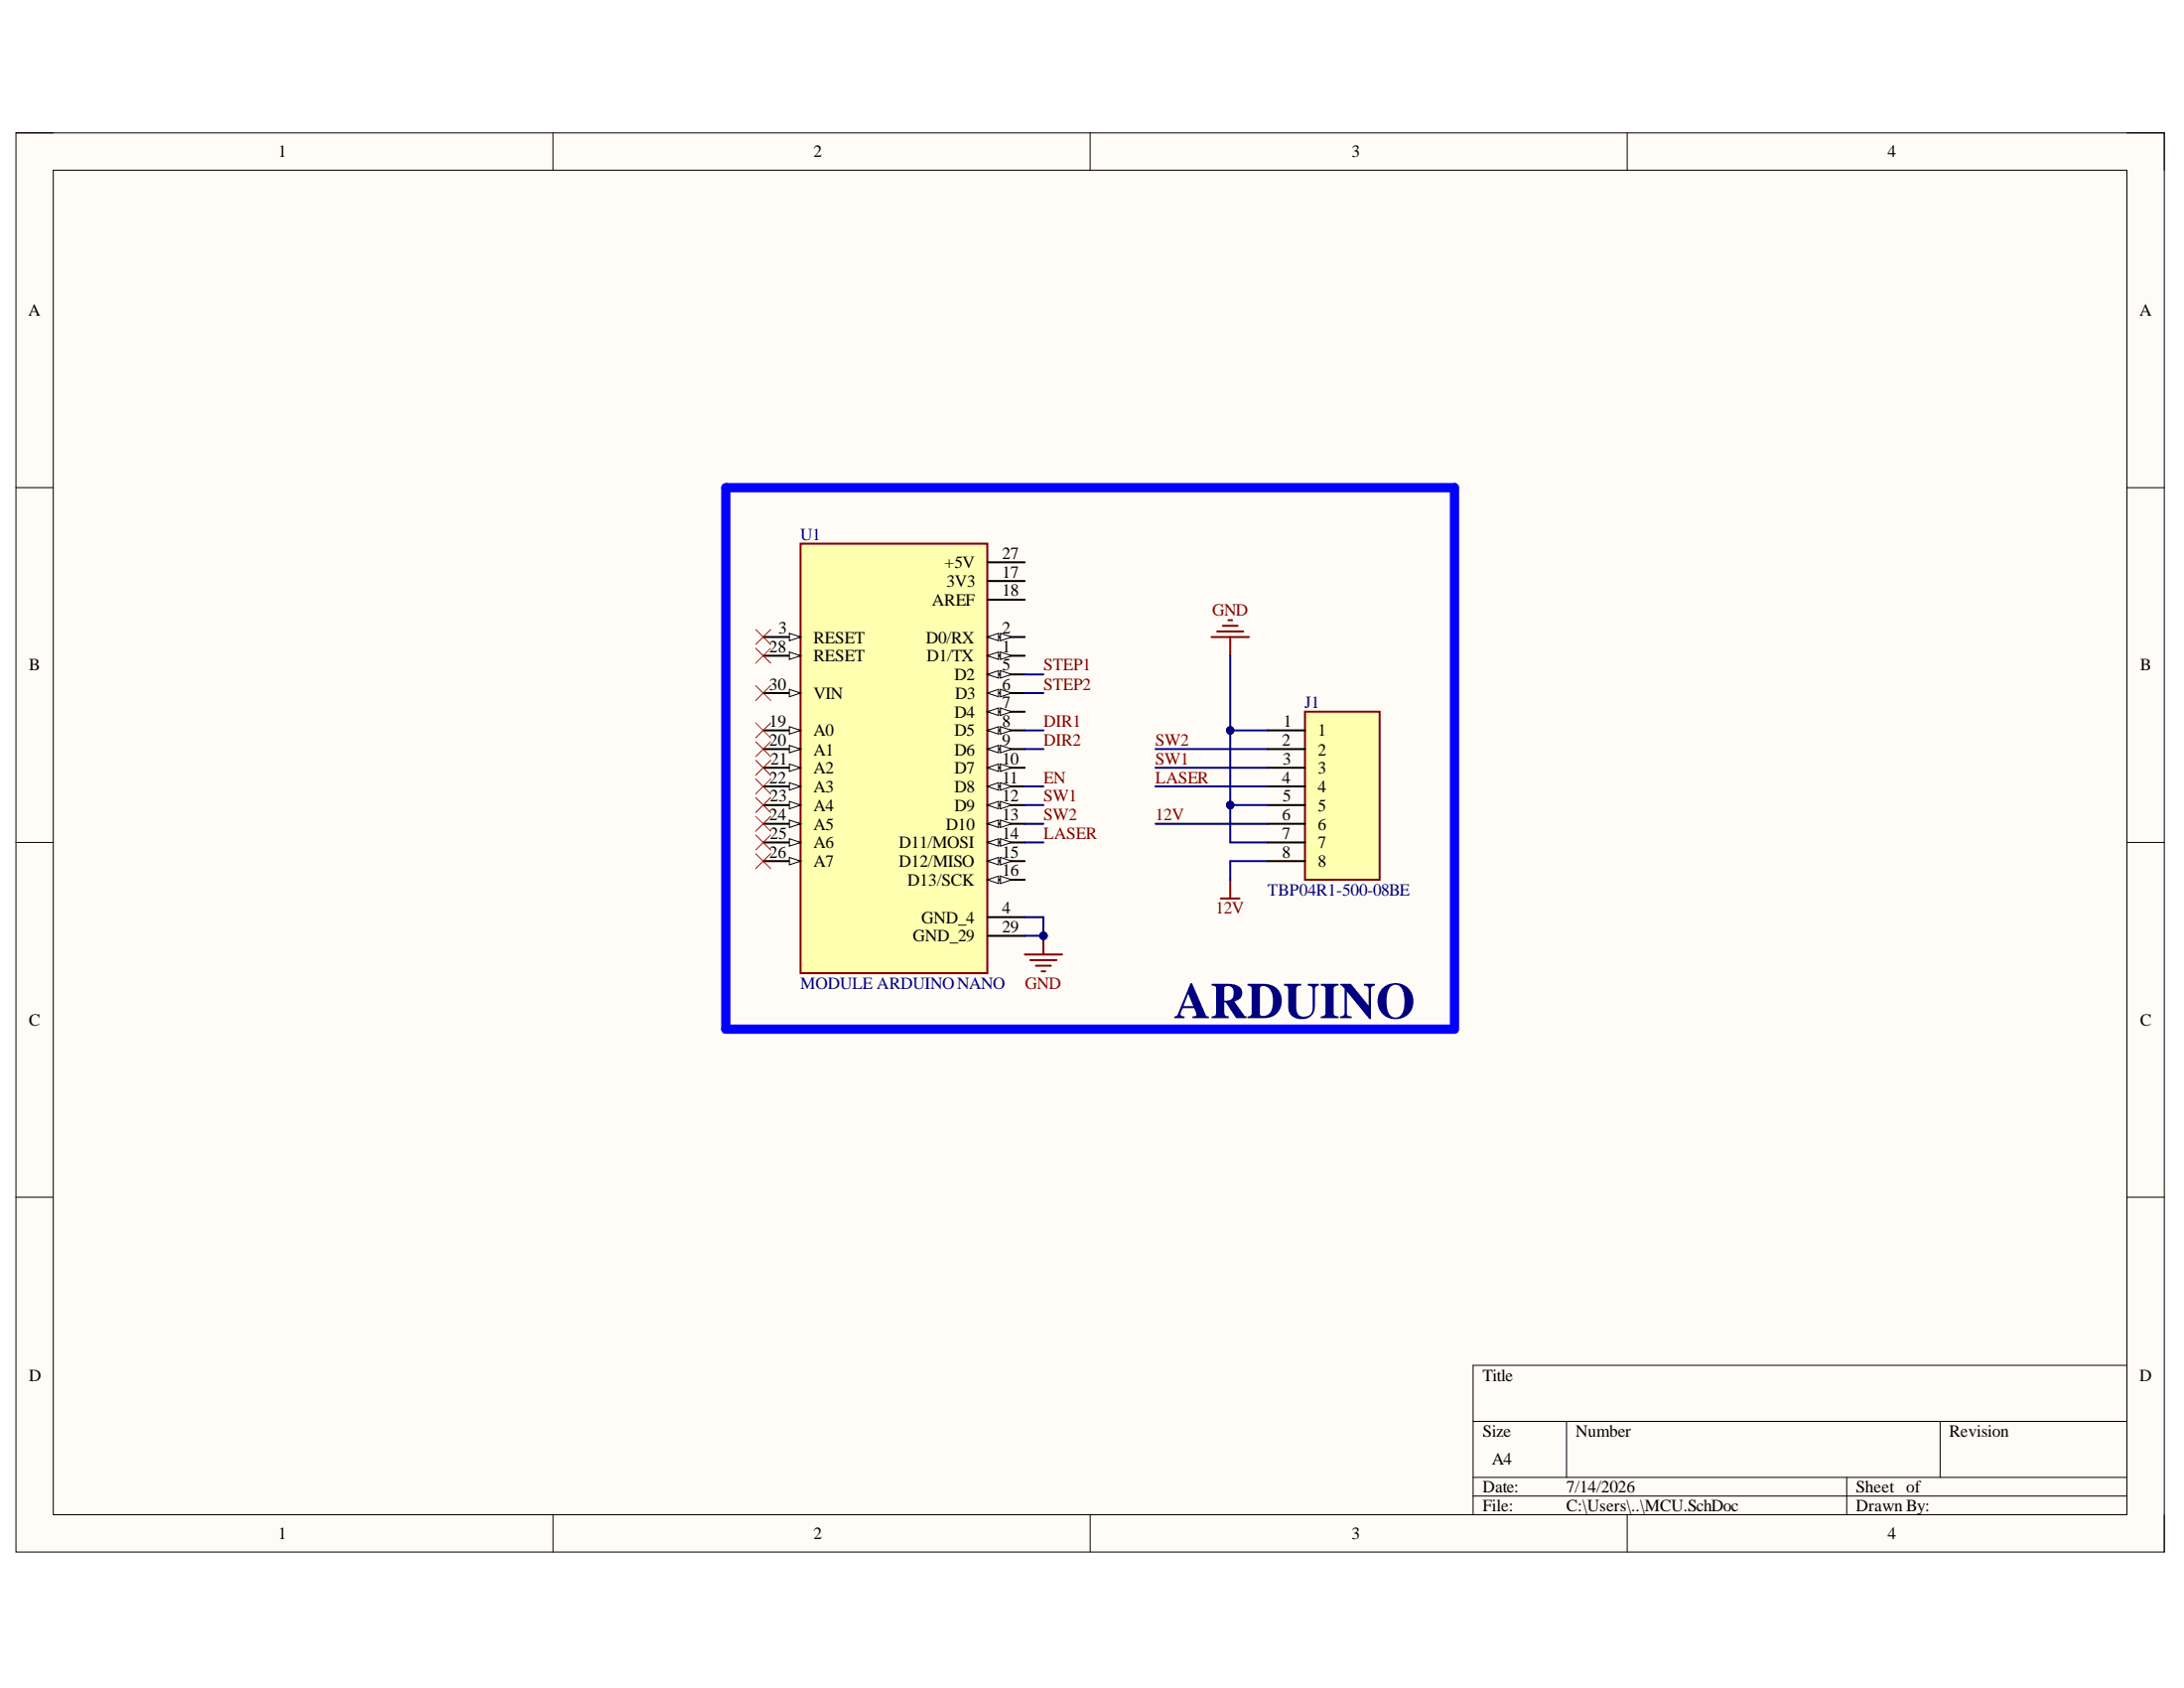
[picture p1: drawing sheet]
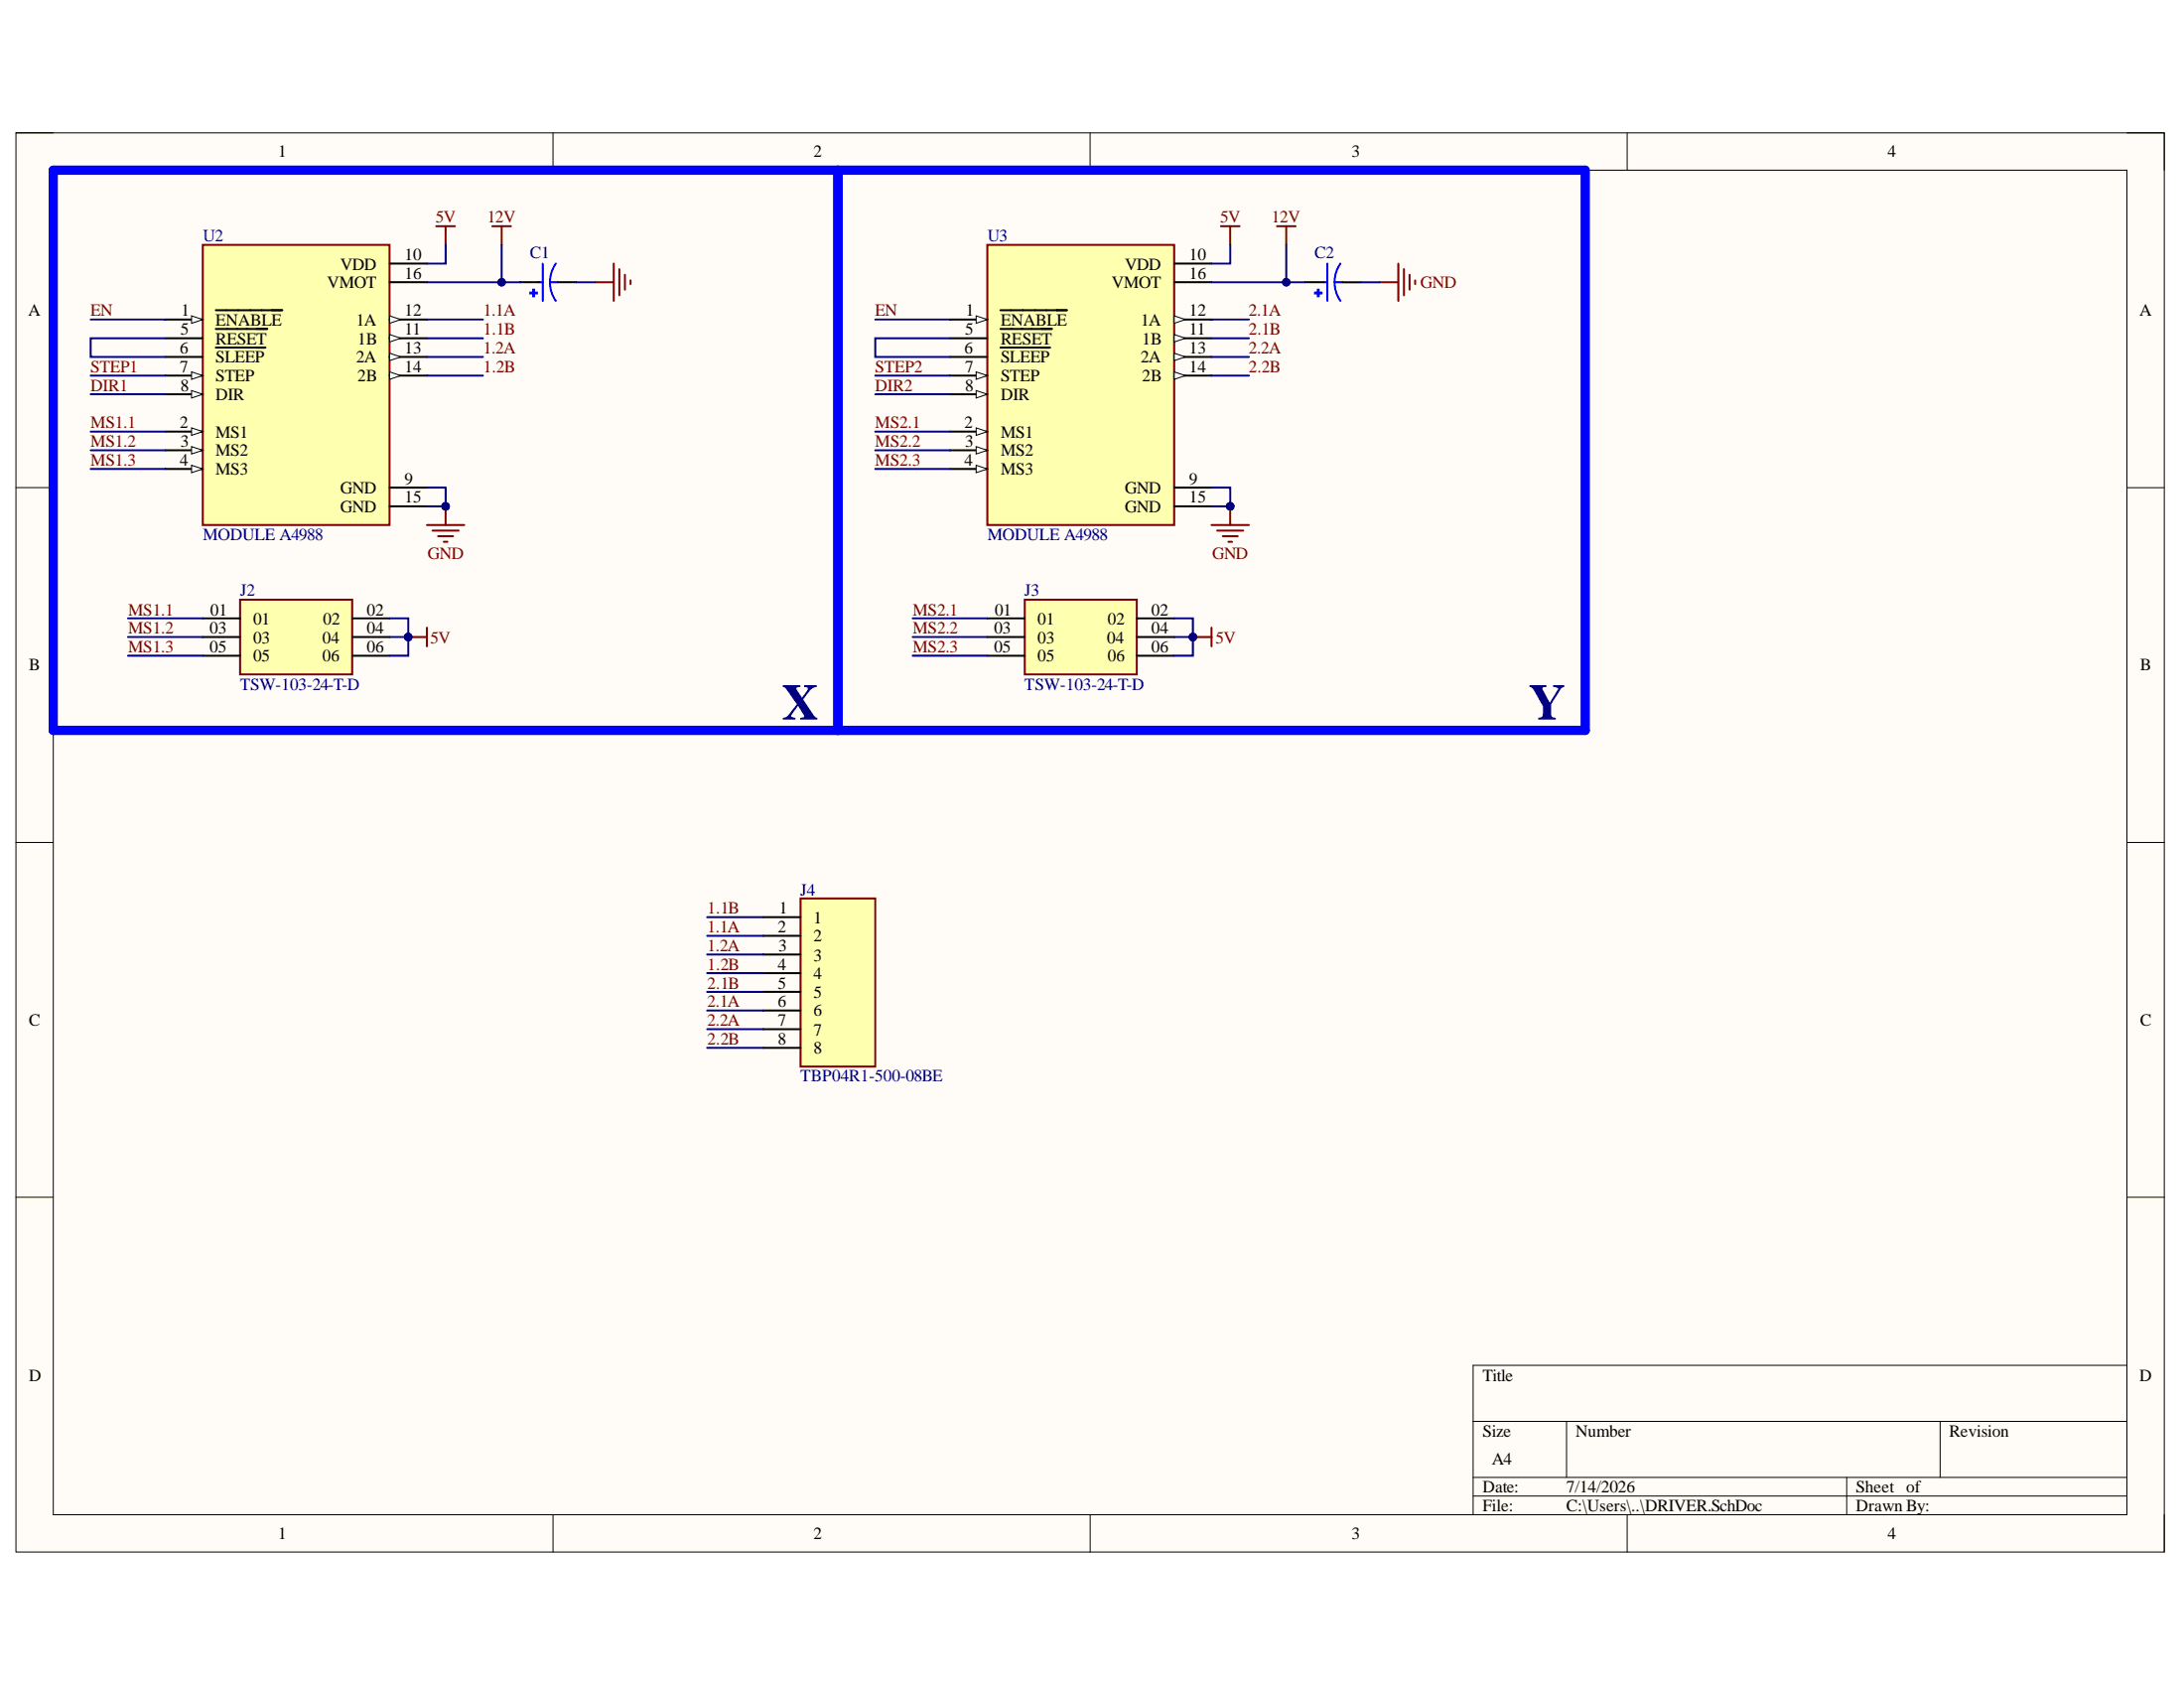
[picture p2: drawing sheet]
# Altium project ARDUINO_LASER.PrjPcb
2 sheets, 9 parts. Net scope: global (net labels, ports and power ports of the same name join across sheets).
Board file: PCB.PcbDoc
Sheets:
  MCU.SchDoc
  DRIVER.SchDoc

## Sheet MCU.SchDoc
size A4; SheetNumber: 1; SheetTotal: 2

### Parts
J1  TBP04R1-500-08BE  [TBP04R1-500-08BE]
U1  MODULE ARDUINO NANO  [MODULE ARDUINO NANO]

### Blocks framed on the sheet
ARDUINO: J1 U1

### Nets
12V: J1.6 J1.8
GND: J1.1 J1.5 J1.7 U1.4(GND_4) U1.29(GND_29)
DIR1: U1.8(D5)
DIR2: U1.9(D6)
EN: U1.11(D8)
LASER: J1.4 U1.14(D11/MOSI)
STEP1: U1.5(D2)
STEP2: U1.6(D3)
SW1: J1.3 U1.12(D9)
SW2: J1.2 U1.13(D10)

Not connected (* = marked no-connect by the designer): U1 1(D1/TX) 2(D0/RX) 3(RESET)* 7(D4) 10(D7) 15(D12/MISO) 16(D13/SCK) 17(3V3) 18(AREF) 19(A0)* 20(A1)* 21(A2)* 22(A3)* 23(A4)* 24(A5)* 25(A6)* 26(A7)* 27(+5V) 28(RESET)* 30(VIN)*

## Sheet DRIVER.SchDoc
size A4; SheetNumber: 2; SheetTotal: 2

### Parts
C1  EEUFR1V101B  [EEU-FR1V101B]  (value not drawn)
C2  EEUFR1V101B  [EEU-FR1V101B]  (value not drawn)
J2  TSW-103-24-T-D  [TSW-103-24-T-D]
J3  TSW-103-24-T-D  [TSW-103-24-T-D]
J4  TBP04R1-500-08BE  [TBP04R1-500-08BE]
U2  MODULE A4988  [MODULE A4988]
U3  MODULE A4988  [MODULE A4988]

### Blocks framed on the sheet
X: C1 J2 U2
Y: C2 J3 U3

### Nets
5V: J2.02 J2.04 J2.06 J3.02 J3.04 J3.06 U2.10(VDD) U3.10(VDD)
12V: C1.P C2.P U2.16(VMOT) U3.16(VMOT)
GND: C1.N C2.N U2.9(GND) U2.15(GND) U3.9(GND) U3.15(GND)
1.1A: J4.2 U2.12(1A)
1.1B: J4.1 U2.11(1B)
1.2A: J4.3 U2.13(2A)
1.2B: J4.4 U2.14(2B)
2.1A: J4.6 U3.12(1A)
2.1B: J4.5 U3.11(1B)
2.2A: J4.7 U3.13(2A)
2.2B: J4.8 U3.14(2B)
DIR1: U2.8(DIR)
DIR2: U3.8(DIR)
EN: U2.1(~{ENABLE}) U3.1(~{ENABLE})
MS1.1: J2.01 U2.2(MS1)
MS1.2: J2.03 U2.3(MS2)
MS1.3: J2.05 U2.4(MS3)
MS2.1: J3.01 U3.2(MS1)
MS2.2: J3.03 U3.3(MS2)
MS2.3: J3.05 U3.4(MS3)
STEP1: U2.7(STEP)
STEP2: U3.7(STEP)
NetU2_5: U2.5(~{RESET}) U2.6(~{SLEEP})
NetU3_5: U3.5(~{RESET}) U3.6(~{SLEEP})

## Nets that join several sheets
12V: MCU (J1.6 J1.8), DRIVER (C1.P C2.P U2.16 U3.16)
GND: MCU (5 pins), DRIVER (6 pins)
DIR1: MCU (U1.8), DRIVER (U2.8)
DIR2: MCU (U1.9), DRIVER (U3.8)
EN: MCU (U1.11), DRIVER (U2.1 U3.1)
STEP1: MCU (U1.5), DRIVER (U2.7)
STEP2: MCU (U1.6), DRIVER (U3.7)
